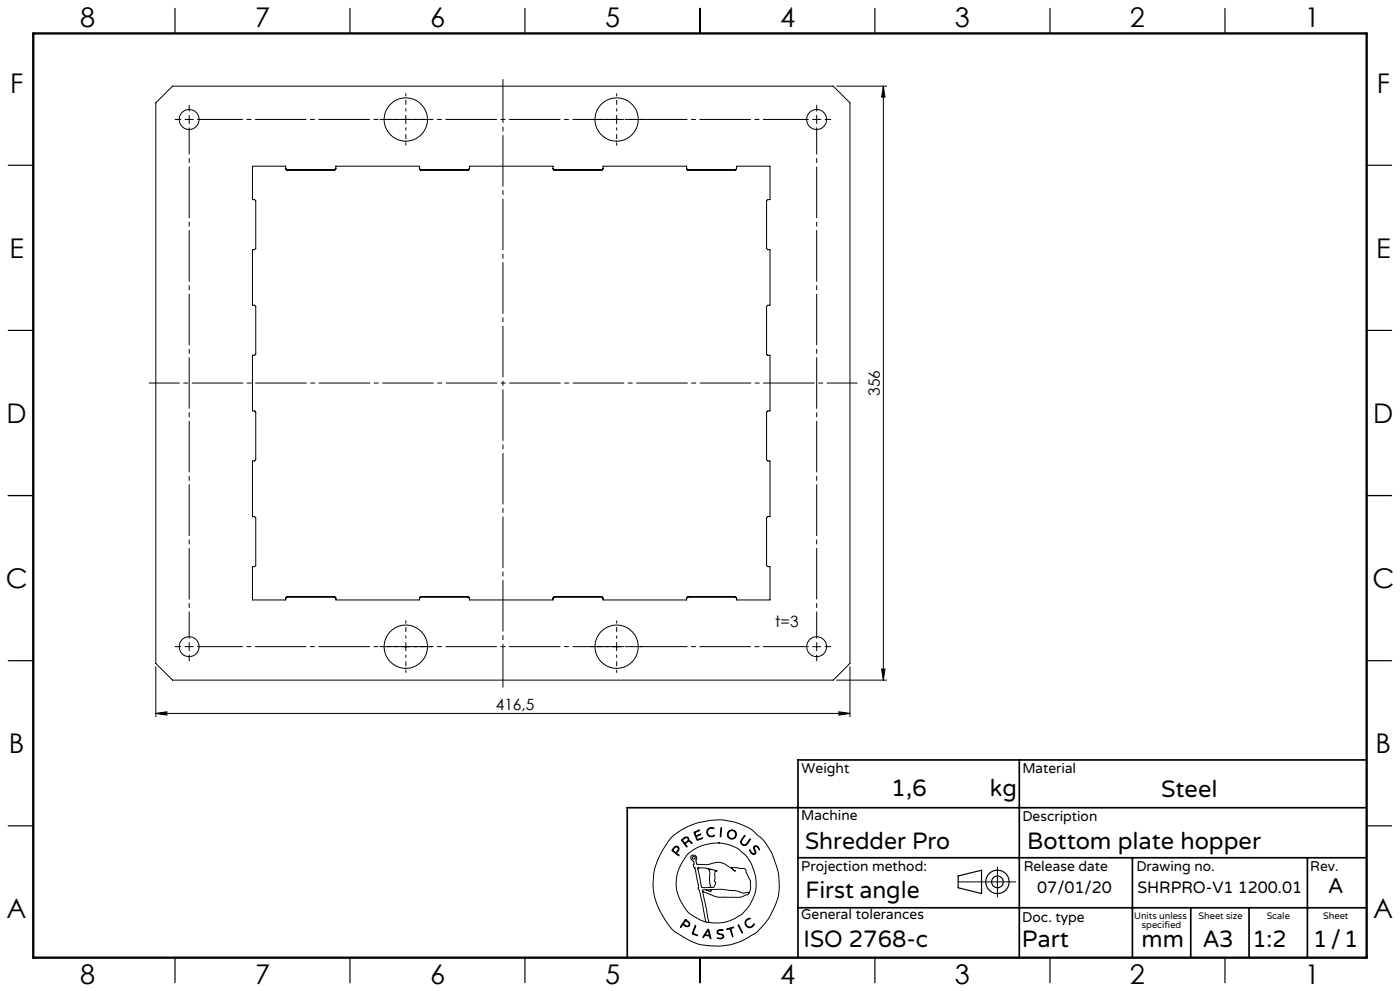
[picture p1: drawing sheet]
<svg xmlns="http://www.w3.org/2000/svg" width="420mm" height="297mm" viewBox="0 0 420 297" stroke-linecap="round" stroke-linejoin="round" font-family="sans-serif">
<g fill="none" stroke="#000" stroke-width=".3">
<path d="M51.8 25.8h198.2l5 5v168l-5 5h-198.2l-5.1-5v-168zM120.5 35.8h2.5M121.7 34.6v2.5M183.7 35.8h2.5M185 34.6v2.5M251 25.8h15M265 25.8v178M265 25.8l.5 3.3h-1zM85.7 50.5l.4 .3M86.1 51l-.4-.3v-.9h-10v10h.7l.3 .4v14.3l-.3 .3h-.7v16.7h.7l.3 .3v14.3l-.3 .4h-.7v16.7h.7l.3 .3v14.3l-.3 .3h-.7v16.7h.7l.3 .3v14.4l-.3 .3h-.7v10h10v-.7l.4-.3M86.1 50.8h14.3M86.1 50.8v.2"/>
<path d="M86.1 51h14.3M100.4 51l.4-.3v-.9h25v.9l.4 .3M100.4 50.8v.2M100.8 50.5l-.4 .3M125.8 50.5l.4 .3M126.2 50.8h14.3M126.2 50.8v.2M126.2 51h14.3M140.5 51l.3-.3v-.9h25.1v.9l.4 .3M140.5 50.8v.2M140.8 50.5l-.3 .3M165.9 50.5l.4 .3"/>
<path d="M166.3 50.8h14.3M166.3 50.8v.2M166.3 51h14.3M180.6 51l.3-.3v-.9h25.1v.9l.3 .3M180.6 50.8v.2M180.9 50.5l-.3 .3M206 50.5l.3 .3M206.3 50.8h14.3M206.3 50.8v.2M206.3 51h14.3M220.6 51l.4-.3v-.9h10v10h-.7l-.3 .4v14.3l.3 .3h.7v16.7h-.7l-.3 .3v14.3l.3 .4h.7v16.7h-.7l-.3 .3v14.3l.3 .3h.7v16.7h-.7l-.3 .3v14.4l.3 .3h.7v10h-10v-.7l-.4-.3M220.6 50.8v.2"/>
<path d="M221 50.5l-.4 .3M86.1 179l-.4 .3M86.1 179h14.3M86.1 178.8h14.3M86.1 178.8v.2M100.4 178.8l.4 .3v.7h25v-.7l.4-.3M100.4 179l.4 .3M100.4 178.8v.2M126.2 179h14.3M126.2 179l-.4 .3M126.2 178.8h14.3M126.2 178.8v.2"/>
<path d="M140.5 178.8l.3 .3v.7h25.1v-.7l.4-.3M140.5 179l.3 .3M140.5 178.8v.2M166.3 179h14.3M166.3 179l-.4 .3M166.3 178.8h14.3M166.3 178.8v.2M180.6 178.8l.3 .3v.7h25.1v-.7l.3-.3M180.6 179l.3 .3M180.6 178.8v.2M206.3 179h14.3M206.3 179l-.3 .3"/>
<path d="M206.3 178.8v.2M206.3 178.8h14.3M220.6 179l.4 .3M220.6 178.8v.2M46.7 199.8v15M120.5 193.8h2.5M121.7 192.6v2.4M183.7 193.8h2.5M185 192.6v2.4M243.7 193.8h2.5M245 192.6v2.4M255 199.8v15"/>
<path d="M46.7 213.8l3.4-.5v1zM46.7 213.8h208.3M251 203.8h15M251.7 213.3l3.3 .5-3.3 .5zM264.5 200.5h1l-.5 3.3zM201.3 251.1l2.8-2.2 4.5-2.1 4.8-1 3.2-.1 3.7 .7 3.3 1.2 2 1.1 2.8 2.4 1.5 1.8 1.8 3.2 1.8 5.3 .3 3.5-.2 3-.8 2.8-1.7 3.7-1.8 2.5a16.5 16.5 0 0 1-6.7 5l-3.3 1.2-2.9 .4h-3.4l-2.9-.4-3.7-1.5-3.8-2.3-1.1-.9-1.2-1.6-2.3-3.7-1.2-2.8-.6-2.2-.3-3.1 .3-3.5 .9-3.2 2-4zM202 254.1l.7-.5 .6 .1 .4 .6-.1 .6a.64 .64 0 0 0-.3 1.1l.4 .5-1.7-1.2a.52 .52 0 0 1-.4-.5 .52 .52 0 0 1 .4-.6zM202.4 254l.4-.2 .5 .1 .2 .5-.2 .4a.73 .73 0 0 1-.7 .6 .73 .73 0 0 1-.7-.7zM204.5 251.6l1.1-.7h.6l.4 .3 .1 .8 .6 .2 .3 .5-.8-.5-.6 .2a.61 .61 0 0 0-.6 .5 .61 .61 0 0 0 .5 .7l-.1 .3-1.5-2zM204.8 251.7l.8-.6h.6l.2 .6-.5 .6a.52 .52 0 0 1-.6 .3 .52 .52 0 0 1-.4-.5zM208.2 249.4l1.7-.6-1 .5a.57 .57 0 0 0-.2 .9 .57 .57 0 0 0 .9 0l.6-.2-.8 .5a.46 .46 0 0 0-.5 .4 .46 .46 0 0 0 .3 .5l.1 .2 1.5-.5-1.7 .7zM212.3 248.5l.8-.5 1 .2 .1 .2-.9-.2-.7 .3-.3 .5v.7l.1 .4 .6 .4 1.3-.2a.53 .53 0 0 1-.3 .5 .53 .53 0 0 1-.5 0l-.9-.2-.4-.4-.2-1z"/>
<path d="M215.5 252.6l2.7 .4 3 1.2 2.3 1.9 .9 1.2 1.3 2.2 1.1 3.8-.1 3.5-.8 2.5a11.7 11.7 0 0 1-8.9 7.2l-2.6 .1-1.7-.2M215.5 252.6l-4.1 .6-3.4 1.5-2.1 1.8-2.1 3.5-.5 1.4-.4 2 .1 3 .9 2.9 2 3.4a9.1 9.1 0 0 0 4 2.9l1.9 .8M215.5 252.6h.1M216.3 248.1h.2v.6l-.2 1.9-.2 .2zM223.3 250.5l.1-.1 .1 .2-1.1 1.6 .2 .7 .7 .3a3.3 3.3 0 0 0 1.7-1.7v.2l-1 1.5-.4 .2-.7-.1-.6-.5-.1-.6zM224.9 254.7l.7 .9 .5 .3 .4-.3-.4-1.4 .2-.6h.9l.7 1-.1 .1-.9-1-.5 .1-.1 .4 .5 1.4-.6 .5-.9-.5zM299.2 259.8v9M205.6 275.6l-1.4 2-.1 .2h.2a.69 .69 0 0 1 .6-.6 .69 .69 0 0 1 .8 .4l.9 .1 .3-.9-1.3-1.2M205.6 275.6h.1M205.6 275.9l-.3 .5M205.7 275.9l1 .9-.1 .6-.6 .1a.7 .7 0 0 1-.9-.9l.2-.2M205.7 275.9h.1"/>
<path d="M208.5 277.5l.2-.1v.2l-.5 1.4a.56 .56 0 0 0-.2 .7 .56 .56 0 0 0 .7 .3l.5 .4-1.6-.6zM209.3 260.2l2.3-.1 3.1 .8 .4 .3a.35 .35 0 0 0-.5-.2 .35 .35 0 0 0-.1 .5v1.8l-.2 .7 .4 .8-.4 1-.5 .2h-2.6a.85 .85 0 0 1-.8-.2 .85 .85 0 0 1-.1-.9zM209.4 260.1h.1M210.8 267.2l1.9 9.2M210.8 267.2l3.7 1.5 1.3 .2h6.3l2.1-.8 .4-.3M211.8 276.4h.9M211.9 266.7h-1.1v.5M212.1 260.2a2.12 2.12 0 0 1 .8 2.7v1.9l.3 .9-.3 .2M212.3 278.6l.1-.1a4.3 4.3 0 0 1 .9 2.6v.2h-.2a.74 .74 0 0 0-.8-.8l-.2-.1a.82 .82 0 0 0-1.1 .6l-.1-.3zM212.3 278.9l.4 .9a.4 .4 0 0 1-.1 .6 .4 .4 0 0 1-.6-.2l-.4-.1zM212.4 278.9h.1M212.7 276.4h.1"/>
<path d="M213 260.6h.1M213.3 266.6l3.2-.1 4.2 .4 2.3 .8 1.1-.2a.3 .3 0 0 1 .4-.1 .3 .3 0 0 1 .1 .4M213.3 266.6v.6l-1.4-.5M213.3 266.6l-1.4 .1M215.3 278.9l.6-.3 1 .1v.2h-1.4l-.2 .6 .3 .2 1.4 .5 .1 .5-.2 .4-.6 .3-1.1-.2h1.1l.6-.5-.3-.5-1.4-.5-.1-.4zM218 278.4l2.1-.5-.8 .4 .5 2.4-.8-2.3-.8 .2zM221.5 277.2l1.2 2.2v.2zM221.5 277.1h.1M224 275.6l.7-.4 .3 .1-.8 .4-.4 .6v.6l.5 .7 .9 .2 .9-.9a.41 .41 0 0 1 .1 .5 .41 .41 0 0 1-.4 .2l-1 .5-.9-.5-.4-1.1zM224.6 267.8l.5-1.4v-2.3l-1.7-3.8-3.9-.3 .3 .5 .8 .6h-.1l-3.1-2.2-1.7-.5-3.6 .7-3-.1-.3-.9 .3-.8-.3-.7-.6-.3-.7 .1-.3 .4v.4l1 1.1-.1 1.4 .4 .5 1.1 5.4-.2 .8 .4 .4 .3 1.1 1.7 8.5M287.4 264.3h17.3"/>
<circle cx="56.7" cy="35.8" r="2.99"/>
<circle cx="121.8" cy="35.8" r="6.5"/>
<circle cx="185" cy="35.8" r="6.5"/>
<circle cx="245" cy="35.8" r="3"/>
<circle cx="56.7" cy="193.8" r="2.99"/>
<circle cx="121.8" cy="193.8" r="6.5"/>
<circle cx="185" cy="193.8" r="6.5"/>
<circle cx="245" cy="193.8" r="3"/>
<circle cx="208.1" cy="257.1" r=".44"/>
<circle cx="219.5" cy="250.1" r="1.17"/>
<circle cx="219.6" cy="250.1" r="1.38"/>
</g>
<g fill="none" stroke="#000" stroke-width=".35">
<path d="M52.5 2.5v7.5M105 2.5v7.5M157.5 2.5v7.5M210 2.5v7.5M262.5 2.5v7.5M315 2.5v7.5M367.5 2.5v7.5M2.5 49.5h7.5M410 49.5h7.5M2.5 99h7.5M410 99h7.5M2.5 148.5h7.5"/>
<path d="M410 148.5h7.5M2.5 198h7.5M410 198h7.5M2.5 247.5h7.5M410 247.5h7.5M287.4 262.5l7.1-1.7v7l-7.1-1.7zM52.5 287v7.5M105 287v7.5M157.5 287v7.5M210 287v7.5M262.5 287v7.5M315 287v7.5"/>
<path d="M367.5 287v7.5"/>
<circle cx="299.2" cy="264.3" r="3.5"/>
<circle cx="299.2" cy="264.3" r="1.75"/>
</g>
<g fill="none" stroke="#000" stroke-width=".3" stroke-dasharray="15.2 1.3 1.3 1.3">
<path d="M54.3 35.8h-1.8M56.8 35.8v-1.3M56.8 35.8h-1.3M56.8 35.8v1.2M56.8 35.8h1.2M56.8 33.3v-1.8M245 35.8v-1.3M245 35.8h-1.2M245 35.8v1.2M245 35.8h1.3M245 33.3v-1.8M247.5 35.8h1.8"/>
<path d="M54.3 193.8h-1.8M56.8 193.8v-1.3M56.8 193.8h-1.3M56.8 193.8v1.2M56.8 193.8h1.2M56.8 196.3v1.7M245 196.3v1.7M247.5 193.8h1.8"/>
</g>
<path d="M56.8 191.3v-153M245 191.3v-153" fill="none" stroke="#000" stroke-width=".3" stroke-dasharray="15.2 1.3 1.3 1.3" stroke-dashoffset="7.3"/>
<path d="M59.3 35.8h183.2M59.3 193.8h183.2" fill="none" stroke="#000" stroke-width=".3" stroke-dasharray="15.2 1.3 1.3 1.3" stroke-dashoffset="1.7"/>
<g fill="none" stroke="#000" stroke-width=".3" stroke-dasharray="15.2 1.3 1.3 1.3" stroke-dashoffset="14.5">
<path d="M119.3 35.8h-5.3M121.8 33.3v-5.3M121.8 38.3v5.2M124.3 35.8h5.2M182.5 35.8h-5.2M185 33.3v-5.3M185 38.3v5.2M187.5 35.8h5.3M119.3 193.8h-5.3M121.8 191.3v-5.3M121.8 196.3v5.2M124.3 193.8h5.2"/>
<path d="M182.5 193.8h-5.2M185 191.3v-5.3M185 196.3v5.2M187.5 193.8h5.3"/>
</g>
<path d="M44.8 114.8h212.4" fill="none" stroke="#000" stroke-width=".3" stroke-dasharray="15.2 1.3 1.3 1.3" stroke-dashoffset="6.2"/>
<path d="M150.9 206v-182.2" fill="none" stroke="#000" stroke-width=".3" stroke-dasharray="15.2 1.3 1.3 1.3" stroke-dashoffset="2.3"/>
<path d="M305.8 227.7v59.2M410 227.7h-170.6v59.2M239.4 257.1h170.3M339.7 257.1v29.9M392.2 257.1v29.8M409.7 242.1h-221.5v45M239.4 272.1h170.6M357.2 272.1v14.8M374.7 272.1v14.8" fill="none" stroke="#000" stroke-width=".5"/>
<path d="M10 10h400v277h-400z" fill="none" stroke="#000" stroke-width=".7"/>
<g fill="#000">
<path d="M265 25.8l.5 3.3h-1zM264.5 200.5h1l-.5 3.3z"/>
<path d="M251.7 213.3l3.3 .5-3.3 .5zM46.7 213.8l3.4-.5v1z"/>
</g>
<g font-size="8.1">
<text x="24" y="8">8</text>
<text x="76.5" y="8">7</text>
<text x="129" y="8">6</text>
<text x="181.5" y="8">5</text>
<text x="234" y="8">4</text>
<text x="286.5" y="8">3</text>
<text x="339" y="8">2</text>
<text x="391.5" y="8">1</text>
<text x="3" y="27.7">F</text>
<text x="413" y="27.7">F</text>
<text x="2.8" y="77.2">E</text>
<text x="412.8" y="77.2">E</text>
<text x="2" y="126.7">D</text>
<text x="412" y="126.7">D</text>
<text x="1.7" y="176.2">C</text>
<text x="411.7" y="176.2">C</text>
<text x="2.7" y="225.7">B</text>
<text x="412.7" y="225.7">B</text>
<text x="2" y="275.2">A</text>
<text x="412" y="275.2">A</text>
<text x="24" y="295">8</text>
<text x="76.5" y="295">7</text>
<text x="129" y="295">6</text>
<text x="181.5" y="295">5</text>
<text x="234" y="295">4</text>
<text x="286.5" y="295">3</text>
<text x="339" y="295">2</text>
<text x="391.5" y="295">1</text>
</g>
<g font-size="7.1">
<text x="267.4" y="238.5">1,6</text>
<text x="297" y="238.5">kg</text>
<text x="348.3" y="239">Steel</text>
<text x="241.5" y="254.4">Shredder Pro</text>
<text x="308.1" y="254.4">Bottom plate hopper</text>
<text x="241.6" y="269.2">First angle</text>
<text x="241.1" y="283.7">ISO 2768-c</text>
<text x="306.6" y="283.9">Part</text>
<text x="342.5" y="283.9">mm</text>
<text x="360.9" y="283.8">A3</text>
<text x="375.7" y="283.9">1:2</text>
<text x="393.9" y="283.9">1/1</text>
</g>
<text font-size="6.3" x="398.5" y="267.7">A</text>
<g font-size="4.9">
<text x="311.2" y="267.6">07/01/20</text>
<text x="341.2" y="267.6">SHRPRO-V1 1200.01</text>
</g>
<g font-size="4.7">
<text x="264" y="118.6" transform="rotate(-90 264 118.6)">356</text>
<text x="232.6" y="187.8">t=3</text>
<text x="148.7" y="212.8">416,5</text>
</g>
<g font-size="4.2">
<text x="240.5" y="231.7">Weight</text>
<text x="306.7" y="231.7">Material</text>
<text x="240.4" y="245.9">Machine</text>
<text x="306.7" y="246.1">Description</text>
<text x="240.4" y="261.1">Projection method:</text>
<text x="307.1" y="261">Release date</text>
<text x="340.9" y="261">Drawing no.</text>
<text x="393.1" y="261">Rev.</text>
<text x="240.4" y="275.6">General tolerances</text>
<text x="306.7" y="276.2">Doc. type</text>
</g>
<g font-size="2.8">
<text x="340.2" y="275.3">Units unless</text>
<text x="359.6" y="275.3">Sheet size</text>
<text x="380" y="275.3">Scale</text>
<text x="396.9" y="275.3">Sheet</text>
<text x="342.6" y="278.2">specified</text>
</g>
</svg>
